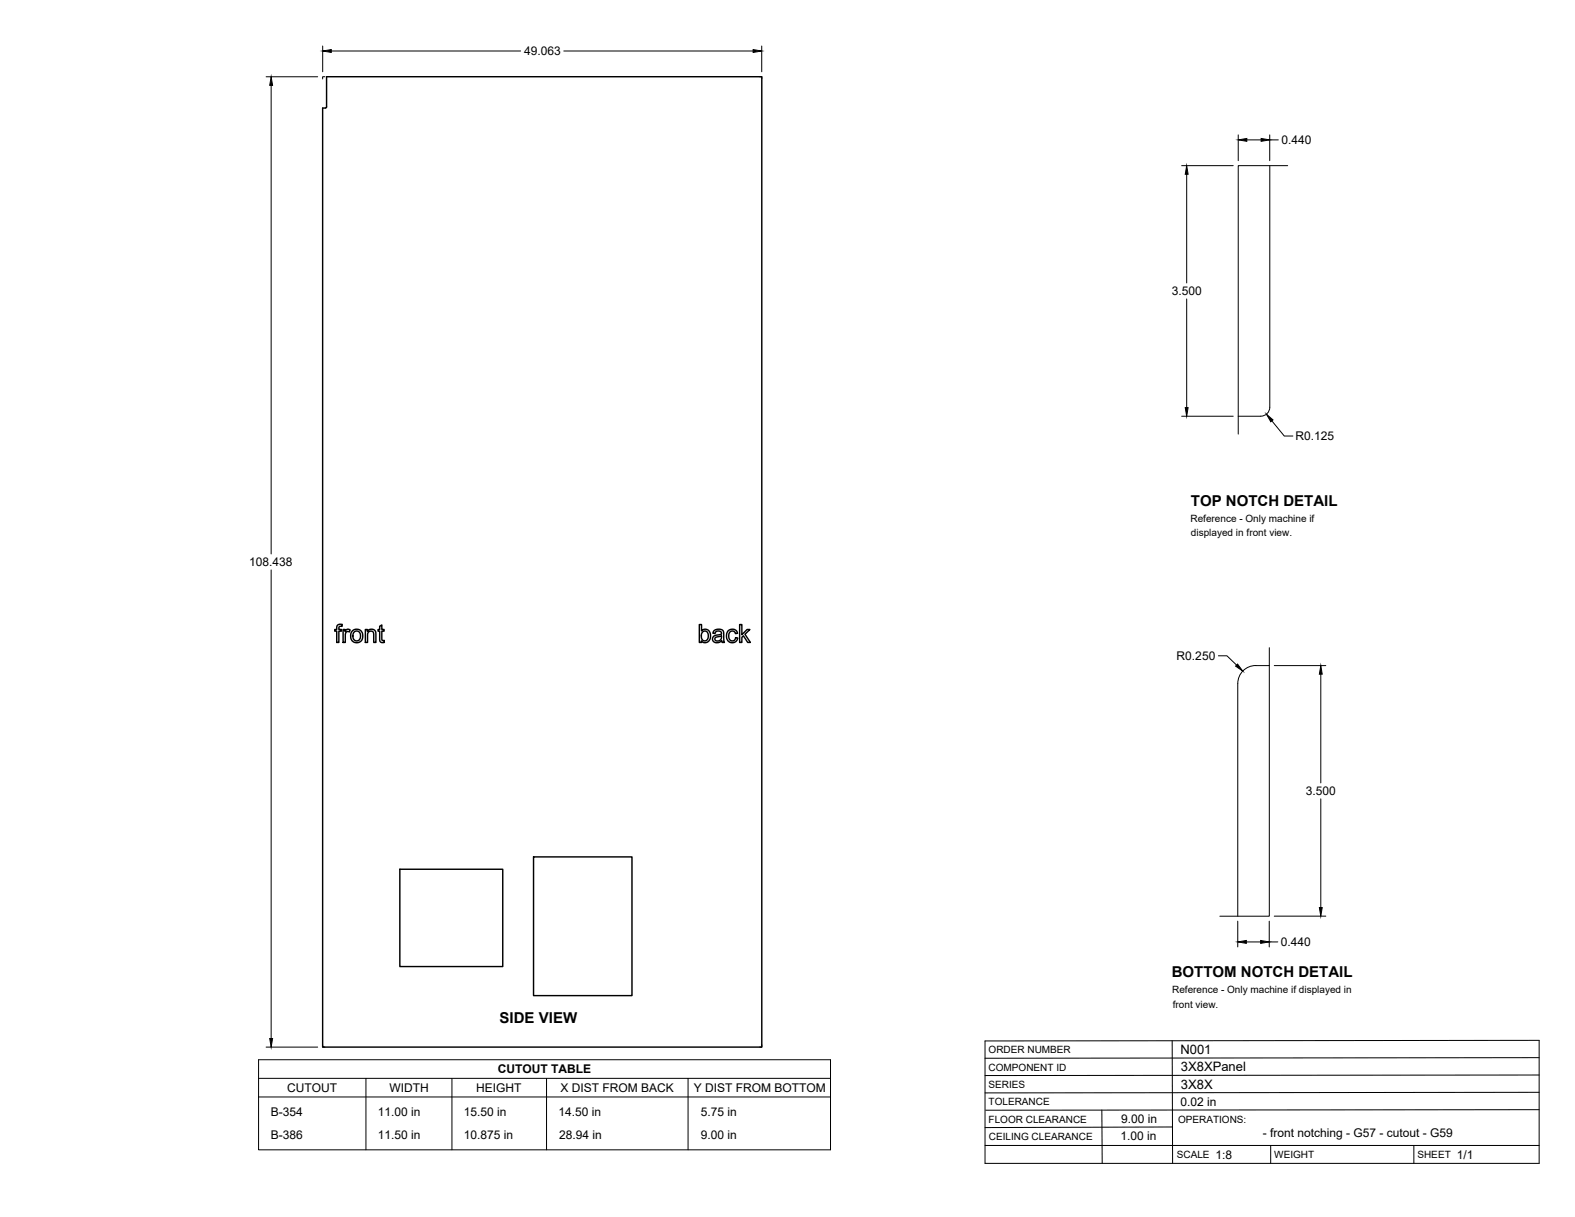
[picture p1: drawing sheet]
<svg xmlns="http://www.w3.org/2000/svg" width="559mm" height="432mm" viewBox="0 0 559 432" stroke-linecap="round" stroke-linejoin="round" font-family="sans-serif">
<!-- layer: Visible -->
<g fill="none" stroke="#000" stroke-width=".51">
<path d="M115.9 27.2h154.4v344.3h-155.8v-333.2h1.2l.2-.4zM119.7 221.8l.8-.3 1 .1-.2 .7a.72 .72 0 0 0-.7-.1 .72 .72 0 0 0-.4 .7v.5h.9v.5h-.9v4h-.7v-4h-.7v-.5h.7zM121.7 223.4h.7v.6a1.12 1.12 0 0 1 1.8-.5l-.2 .7a1.02 1.02 0 0 0-1.3 .1 1.02 1.02 0 0 0-.2 1.2v2.4h-.8zM125 223.9a2.3 2.3 0 0 1 3.7 1.6 2.3 2.3 0 0 1-3.4 2.1 2.84 2.84 0 0 1-.3-3.7zM125.6 224.3l.6-.4h.8l.8 .9v1.7l-.7 .8-.9 .1-.8-.7-.2-1.2zM129.6 223.4h.7v.6a1.65 1.65 0 0 1 2-.7 1.65 1.65 0 0 1 1.1 1.8v2.8h-.8l-.2-3.6-.6-.4-.9 .3-.5 .9v2.8h-.8zM134.7 222.2l.8-.5v1.7h.8v.5h-.8v3.2l.8 .1 .1 .7-.6 .1a1.04 1.04 0 0 1-1.1-1.4v-2.7h-.6v-.5h.6zM248.1 221.6h.8v2.3a1.98 1.98 0 0 1 2.5-.2 1.98 1.98 0 0 1 .7 2.4l-.3 .9a1.76 1.76 0 0 1-3 .4v.5h-.7zM249.2 224.3l.6-.4a1.82 1.82 0 0 1 1.6 1.4 1.82 1.82 0 0 1-.8 2l-1.2-.1a2.22 2.22 0 0 1-.5-2.2zM253.3 223.9l1.4-.7 1.2 .2 .6 .3 .5 4.2h-.8l-.1-.5a1.75 1.75 0 0 1-2 .7 1.75 1.75 0 0 1-1.3-1.7l.8-.9 1.5-.3a.68 .68 0 0 0 .9-.7 .68 .68 0 0 0-.9-.6 1.11 1.11 0 0 0-1.4 .9l-.8-.1zM253.8 226.3l1.4-.5a.43 .43 0 0 1 .6-.1 .43 .43 0 0 1 .2 .5 1.19 1.19 0 0 1-1 1.2 1.19 1.19 0 0 1-1.4-.8zM258.3 223.8a1.96 1.96 0 0 1 3.4 .9l-.8 .1a1.26 1.26 0 0 0-1.6-.8 1.26 1.26 0 0 0-.7 1.6l.1 1.1 .6 .6a1.16 1.16 0 0 0 1.7-1l.7 .1-.3 .9a2.07 2.07 0 0 1-2.4 .6 2.07 2.07 0 0 1-1.3-2.2l.2-1z"/>
<path d="M262.4 221.6h.8v3.6l1.8-1.8h1.1l-1.8 1.6 1.9 2.9h-.9l-1.5-2.3-.6 .5v1.8h-.8zM141.9 308.4h36.5v34.5h-36.5zM189.3 304h34.9v49.3h-34.9z"/>
</g>
<!-- layer: Reference -->
<path d="M115.3 27.2h-.8v.8M269.5 27.2h.8v.8M450.5 58.8v85.7a3.2 3.2 0 0 1-3.2 3.2h-8M456.9 58.8h-17.6v95.2M450.3 236.2a12.8 12.8 0 0 0-7.7 .6 6.4 6.4 0 0 0-3.4 5.7l-.1 82.6M450.3 229.8v95.3h-17.5M114.5 370.7v.8h.8M270.3 370.7v.8h-.8" fill="none" stroke="#000" stroke-width=".35"/>
<!-- layer: Titleblock -->
<path d="M349.5 369.3l196.6-.2v43.7h-196.6zM415.9 369.3l.1 43.5M546.1 375.3l-196.6 .2M390.9 393.9l.2 18.9M416 399.9l-66.5 .2M546.1 393.7l-196.3 .2M546.1 387.6l-196.6 .2M546.1 381.4l-196.6 .2M349.5 406.4h196.6M450.8 406.4v6.4M501.6 406.4v6.4" fill="none" stroke="#000" stroke-width=".36"/>
<!-- layer: Custom Tables -->
<path d="M91.7 376h203v32h-203zM91.7 382.6h203M91.7 389.2h203M129.8 382.6v25.4M160.3 382.6v25.4M193.9 382.6v25.4M244.1 382.6v25.4" fill="none" stroke="#000" stroke-width=".35"/>
<!-- layer: FD_Dimensions -->
<g fill="none" stroke="#000" stroke-width=".35">
<path d="M114.5 16.3v9.2M117.5 18.1h67.2M200 18.1h67.2M270.3 16.3v9.2M94.4 27.2h18.3M96.2 30.3v166.3M419.2 58.8h18.3M439.3 47.9v9.1M442.4 49.6h5M450.5 47.9v9.1M450.5 49.6h3M421 61.8v38.6"/>
<path d="M421 106.1v38.5M419.2 147.7h18.3M451.3 149.3l4.4 5.4h3M96.2 202.2v166.3M432.3 232.7h3l3.4 3.3M452.1 236.2h18.3M468.6 239.2v38.6M468.6 283.4v38.6M439.1 326.8v9.2M442.2 334.2h5.1M450.3 326.8v9.2M450.3 334.2h3.1"/>
<path d="M452.1 325.1h18.3M94.4 371.5h18.3"/>
</g>
<g fill="#000" stroke="#000" stroke-width=".35">
<path d="M114.5 18.1l3-.5v1zM267.2 17.6l3.1 .5-3.1 .5zM96.2 27.2l.5 3.1h-1zM439.3 49.6l3.1-.5v1zM447.4 49.1l3.1 .5-3.1 .5zM421 58.8l.5 3h-1zM420.5 144.6h1l-.5 3.1zM449.3 147l2.4 2-.8 .6zM439.1 235.6l1.8 2.5-2.5-1.8zM468.6 236.2l.5 3h-1zM439.1 334.2l3.1-.5v1zM447.3 333.7l3 .5-3 .5z"/>
<path d="M468.1 322h1l-.5 3.1zM95.7 368.5h1l-.5 3z"/>
</g>
<g font-size="5.3">
<text x="422.6" y="179.5">TOP NOTCH DETAIL</text>
<text x="415.8" y="346.8">BOTTOM NOTCH DETAIL</text>
<text x="177.3" y="363.1">SIDE VIEW</text>
</g>
<g font-size="4.6">
<text x="418.8" y="373.8">N001</text>
<text x="419" y="380.1">3X8XPanel</text>
<text x="419" y="386.2">3X8X</text>
</g>
<g font-size="4.3">
<text x="185.9" y="19.6">49.063</text>
<text x="454.6" y="51.1">0.440</text>
<text x="415.7" y="104.7">3.500</text>
<text x="459.6" y="156.2">R0.125</text>
<text x="88.4" y="200.9">108.438</text>
<text x="417.5" y="234.2">R0.250</text>
<text x="463.3" y="282.1">3.500</text>
<text x="454.5" y="335.7">0.440</text>
<text x="176.6" y="380.8">CUTOUT TABLE</text>
<text x="101.9" y="387.4">CUTOUT</text>
<text x="138.2" y="387.4">WIDTH</text>
<text x="169" y="387.4">HEIGHT</text>
<text x="198.9" y="387.4">X DIST FROM BACK</text>
<text x="246.1" y="387.4">Y DIST FROM BOTTOM</text>
<text x="418.8" y="392.4">0.02 in</text>
<text x="96.1" y="396.1">B-354</text>
<text x="134.1" y="396.1">11.00 in</text>
<text x="164.6" y="396.1">15.50 in</text>
<text x="198.2" y="396.1">14.50 in</text>
<text x="248.7" y="396.1">5.75 in</text>
<text x="397.8" y="398.3">9.00 in</text>
<text x="96.1" y="404">B-386</text>
<text x="134" y="404">11.50 in</text>
<text x="164.5" y="404">10.875 in</text>
<text x="198.4" y="404">28.94 in</text>
<text x="248.6" y="404">9.00 in</text>
<text x="397.5" y="404.3">1.00 in</text>
<text x="448.1" y="403.3">- front notching - G57 - cutout - G59</text>
<text x="431.3" y="411.1">1:8</text>
<text x="516.9" y="411.1">1/1</text>
</g>
<g font-size="3.5">
<text x="422.4" y="185">Reference - Only machine if</text>
<text x="422.6" y="190.2">displayed in front view.</text>
<text x="415.9" y="352.4">Reference - Only machine if displayed in</text>
<text x="416.1" y="357.5">front view.</text>
<text x="350.8" y="373.6">ORDER NUMBER</text>
<text x="350.8" y="379.9">COMPONENT ID</text>
<text x="350.8" y="386.1">SERIES</text>
<text x="350.8" y="392.2">TOLERANCE</text>
<text x="350.8" y="398.4">FLOOR CLEARANCE</text>
<text x="418" y="398.4">OPERATIONS:</text>
<text x="350.8" y="404.4">CEILING CLEARANCE</text>
<text x="417.5" y="410.9">SCALE</text>
<text x="452.1" y="410.9">WEIGHT</text>
<text x="502.9" y="410.9">SHEET</text>
</g>
</svg>
